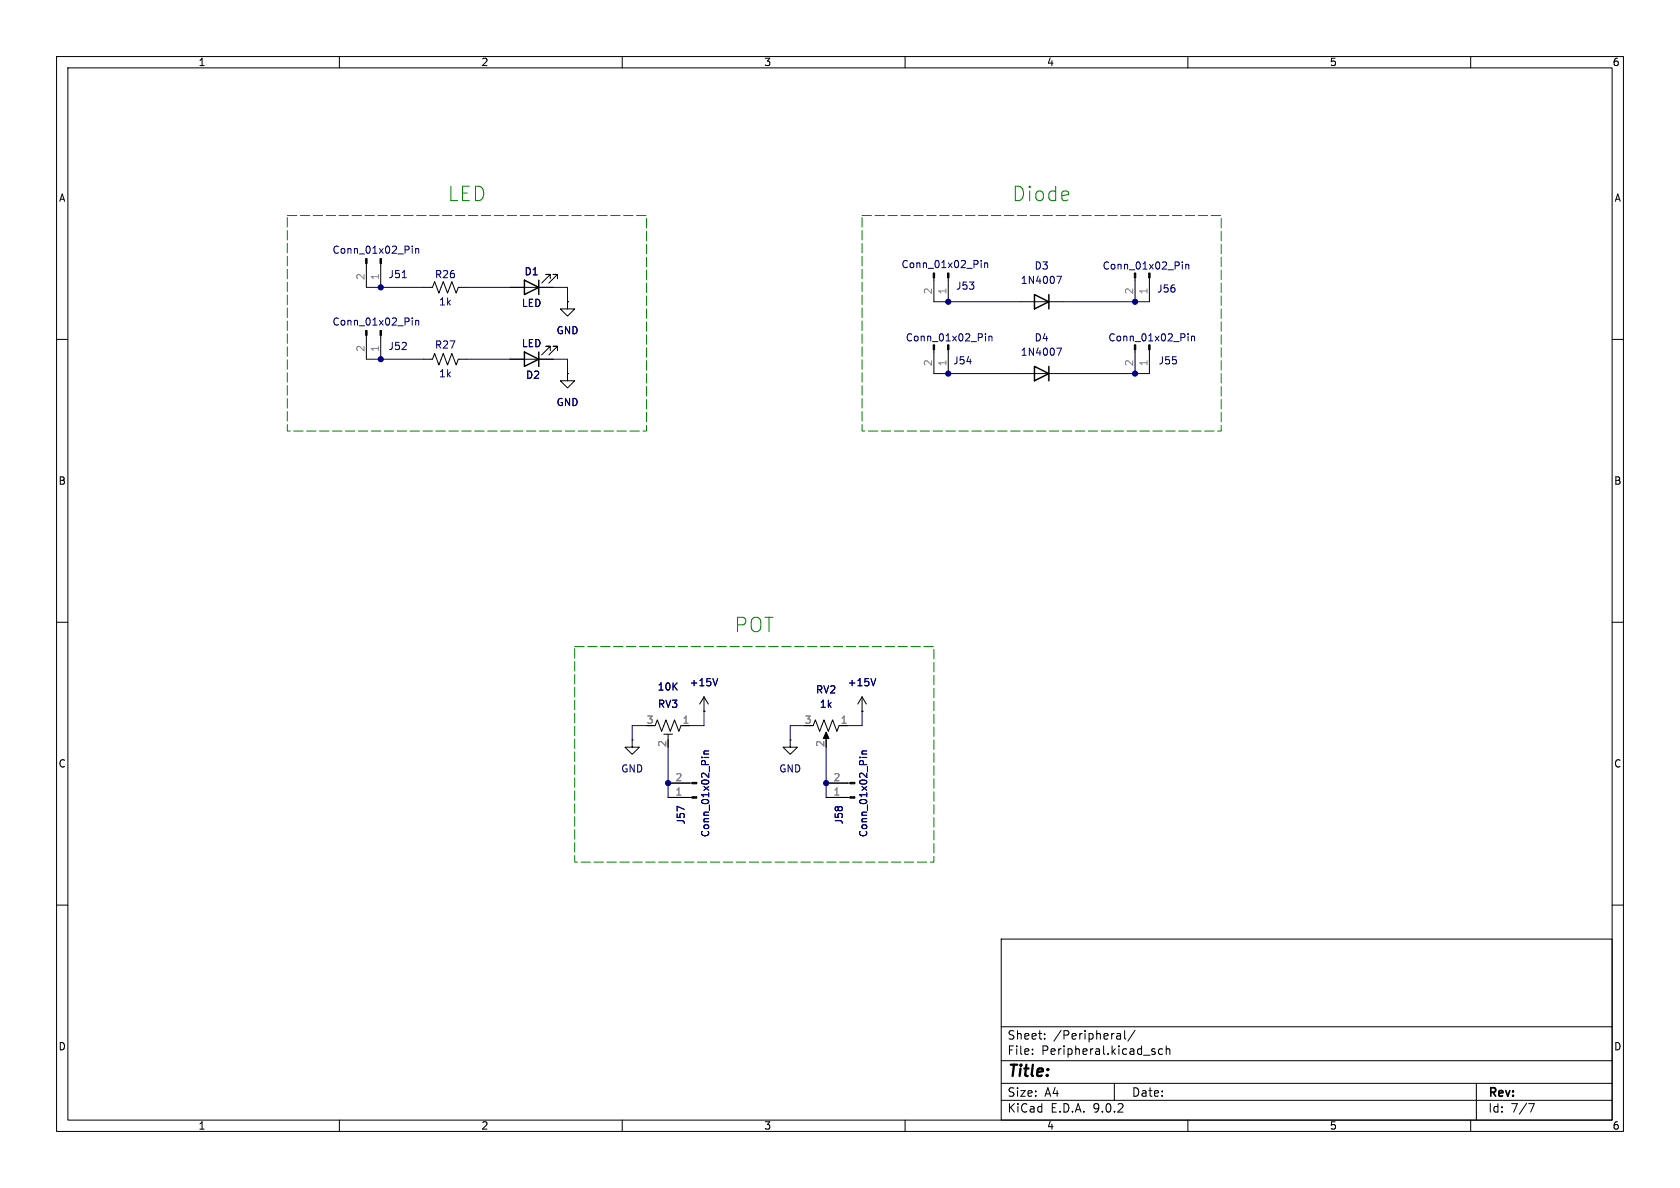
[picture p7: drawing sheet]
<svg xmlns="http://www.w3.org/2000/svg" width="297mm" height="210mm" viewBox="0 0 297 210" stroke-linecap="round" stroke-linejoin="round" font-family="sans-serif">
<g fill="none" stroke="#000" stroke-width=".18">
<path d="M10 10h277v190h-277zM12 12h273v186h-273zM60 10v2M110 10v2M160 10v2M210 10v2M260 10v2M64.8 46.6v4.2M64.8 59.3v4.2M67.3 46.6v4.2M67.3 59.3v4.2M74.9 50.8h1.6l.3-1 .8 2 .8-2 .7 2 .8-2 .7 2 .4-1h1.5"/>
<path d="M90.2 50.8h7.6M97.3 49.3v-.8h-.8h.8l-1.5 1.5M98.6 49.3v-.8h-.8h.8l-1.6 1.5M100.3 53.3v1.3h1.3l-1.3 1.3-1.2-1.3h1.2M100.3 53.3h.1M165.1 49.1v4.2M167.6 49.1v4.2M180.3 53.3h7.7M200.7 49.1v4.2M203.2 49.1v4.2M10 60h2M74.9 63.5h1.6l.3-1 .8 2 .8-2 .7 2 .8-2 .7 2 .4-1h1.5"/>
<path d="M90.2 63.5h7.6M97.3 62v-.8h-.8h.8l-1.5 1.5M98.6 62v-.8h-.8h.8l-1.6 1.5M100.3 66v1.3h1.3l-1.3 1.3-1.2-1.3h1.2M100.3 66h.1M165.1 61.8v4.2M167.6 61.8v4.2M180.3 66h7.7M200.7 61.8v4.2M203.2 61.8v4.2M285 60h2M10 110h2"/>
<path d="M285 110h2M111.8 130.8v1.3h1.2l-1.2 1.3-1.3-1.3h1.3M111.8 130.8h.1M115.6 128.3h.2l.4-1 .8 2 .7-2 .8 2 .8-2 .7 2 .4-1M117.3 129.8h1.6M118.1 129.8v1M118.1 138.4h4.2M120.6 128.3h1.3M124.5 125.7h.1M124.5 123.2l-.8 1.3M124.5 123.2l.7 1.3M124.5 123.2v2.5"/>
<path d="M139.7 130.8v1.3h1.3l-1.3 1.3-1.3-1.3h1.3M139.7 130.8h.1M143.5 128.3h.3l.3-1 .8 2 .8-2 .7 2 .8-2 .8 2 .3-1M146 138.4h4.3M146 129.8v1M148.6 128.3h1.3M152.4 125.7h.1M152.4 123.2l-.8 1.3M152.4 123.2l.8 1.3M152.4 123.2v2.5M118.1 141h4.2M146 141h4.3"/>
<path d="M10 160h2M177 166h108v32h-108zM285 160h2M60 198v2M110 198v2M160 198v2M177 194.5h108M177 191.5h108M177 187.5h108M177 181.5h108M182.5 186.3v.1M182.5 185.5v.1"/>
<path d="M184.7 183.6v.1M184.7 182.8v.1M197 191.5v3M197.6 182.7h.3l.2 .2v.8M198.1 183.6l-.5 .1M198.1 183.1h-.5M198.8 182.2v1.3l.2 .2M200.7 182.1l-1.3 2M204 185.9l.2 .2-.2 .3M204 185.4l.2 .1M205.5 185.5l-.4-.1-.3 .3v.4l.2 .2h.5M206.2 185.5l.2-.1 .3 .1 .1 .9"/>
<path d="M206.2 184.9v1.5M210 198v2M260 198v2M261 191.5v6.5M270.2 195.1h1l-.6 1.5"/>
</g>
<g fill="#000" stroke="#000" stroke-width=".18">
<path d="M64.6 45.7h.3v.9h-.3zM64.6 58.4h.3v.9h-.3zM67.2 45.7h.2v.9h-.2zM67.2 58.4h.2v.9h-.2zM165 48.3h.2v.8h-.2zM167.5 48.3h.3v.8h-.3zM200.5 48.3h.3v.8h-.3zM203.1 48.3h.2v.8h-.2zM165 61h.2v.8h-.2zM167.5 61h.3v.8h-.3zM200.5 61h.3v.8h-.3zM203.1 61h.2v.8h-.2z"/>
<path d="M122.3 138.3h.9v.3h-.9zM146 129.4l.6 1.2h-1.1zM150.3 138.3h.8v.3h-.8zM122.3 140.8h.9v.3h-.9zM150.3 140.8h.8v.3h-.8z"/>
</g>
<g fill="none" stroke="#000084" stroke-width=".18">
<path d="M72.9 43.5v.1M72.9 43.9v.9M72.9 56.2v.1M72.9 56.6v.9M73.5 43.9v.9M73.5 56.6v.9M73.5 44l.2-.1 .3 .1v.8M73.5 56.7l.2-.1 .3 .1v.8M173.5 46v.2M173.5 46.5v.8M174.1 46.5v.8M174.1 46.6l.1-.1h.3l.1 .8"/>
<path d="M174.2 59v.1M174.2 59.4v.9M174.8 59.4v.9M174.8 59.5l.2-.1 .3 .1 .1 .8M186.8 48.8h.9l-.6 1.3M209 46.3v.1M209 46.7v.9M209.6 46.7v.9M209.6 46.8l.2-.1 .3 .1 .1 .8M210 59v.1M210 59.4v.9M210.6 59.5l.2-.1 .3 .1 .1 .8"/>
<path d="M210.6 59.4v.9M186.8 61.5h.9l-.6 1.3M126.9 120l-.4 1.2M154.8 120l-.4 1.2M124 133.9h.1M124.4 133.9h.9M124.4 133.3h.9M125.3 132.7l-.8 .1-.1 .3 .2 .2M152 133.9h.1M152.4 133.9h.8M152.4 133.3h.8M153.2 132.7l-.8 .1v.3l.1 .2"/>
</g>
<path d="M92.7 49.5l2.5 1.3-2.5 1.3zM95.2 49.5v2.6M182.9 52.1l2.5 1.2-2.5 1.3zM185.4 52.1v2.5M92.7 62.2l2.5 1.3-2.5 1.3zM95.2 62.2v2.6M182.9 64.8l2.5 1.2-2.5 1.3zM185.4 64.8v2.5" fill="none" stroke="#000" stroke-width=".25"/>
<g fill="none" stroke="#000080" stroke-width=".18">
<path d="M64.8 50.8h10.1M71.1 49.1h.7M82.5 50.8h7.7M97.8 50.8h2.5v2.5M165.1 53.3h15.2M188 53.3h15.2M64.8 63.5h10.1M82.5 63.5h7.7M97.8 63.5h2.5v2.5M165.1 66h15.2M188 66h15.2M114.3 128.3h-2.5v2.5"/>
<path d="M118.1 132.1v8.9M124.5 125.7v2.6h-2.6M142.2 128.3h-2.5v2.5M146 132.1v8.9M152.4 125.7v2.6h-2.5"/>
</g>
<path d="M50.8 38.1h63.5v38.1h-63.5zM152.4 38.1h63.5v38.1h-63.5zM101.6 114.3h63.5v38.1h-63.5z" fill="none" stroke="#008000" stroke-width=".18" stroke-dasharray="1.7 .6"/>
<g fill="#000080" stroke="#000080" stroke-width=".18">
<circle cx="118.1" cy="138.4" r=".46"/>
<circle cx="67.3" cy="50.8" r=".46"/>
<circle cx="67.3" cy="63.5" r=".46"/>
<circle cx="167.6" cy="53.3" r=".46"/>
<circle cx="167.6" cy="66" r=".46"/>
<circle cx="200.7" cy="66" r=".46"/>
<circle cx="200.7" cy="53.3" r=".46"/>
<circle cx="146" cy="138.4" r=".46"/>
</g>
<g font-size="3.5" fill="#008000">
<text x="79.1" y="35.8">LED</text>
<text x="178.9" y="35.8">Diode</text>
<text x="129.8" y="112">POT</text>
</g>
<text font-size="2.8" x="178" y="190.9">Title:</text>
<g font-size="2.1">
<text x="178" y="184">Sheet:</text>
<text x="186.2" y="184">/Peripheral/</text>
<text x="178" y="186.7">File:</text>
<text x="184.1" y="186.7">Peripheral.kicad_sch</text>
<text x="178" y="196.9">KiCad</text>
<text x="178" y="194.1">Size:</text>
<text x="184.7" y="194.1">A4</text>
<text x="185.7" y="196.9">E.D.A.</text>
<text x="193.3" y="196.9">9.0.2</text>
<text x="200" y="194.1">Date:</text>
<text x="263" y="194.3">Rev:</text>
<text x="263" y="196.9">Id:</text>
<text x="267.1" y="196.9">7/7</text>
</g>
<g font-size="1.8">
<text x="35" y="11.9">1</text>
<text x="85" y="11.9">2</text>
<text x="135" y="11.9">3</text>
<text x="185" y="11.9">4</text>
<text x="235" y="11.9">5</text>
<text x="285" y="11.9">6</text>
<text x="10.3" y="35.9">A</text>
<text x="285.3" y="35.9">A</text>
<text x="10.3" y="85.9">B</text>
<text x="285.3" y="85.9">B</text>
<text x="10.3" y="135.9">C</text>
<text x="285.3" y="135.9">C</text>
<text x="10.3" y="185.9">D</text>
<text x="285.3" y="185.9">D</text>
<text x="35" y="199.9">1</text>
<text x="85" y="199.9">2</text>
<text x="135" y="199.9">3</text>
<text x="185" y="199.9">4</text>
<text x="235" y="199.9">5</text>
<text x="285" y="199.9">6</text>
</g>
<g font-size="1.8" fill="#000084">
<text x="58.7" y="45.1">Conn_01x02_Pin</text>
<text x="159.3" y="47.6">Conn_01x02_Pin</text>
<text x="194.8" y="47.9">Conn_01x02_Pin</text>
<text x="180.4" y="50.4">1N4007</text>
<text x="58.7" y="57.8">Conn_01x02_Pin</text>
<text x="77.5" y="54.2">1k</text>
<text x="92.2" y="54.5">LED</text>
<text x="98.3" y="59.3">GND</text>
<text x="92.2" y="61.6">LED</text>
<text x="160" y="60.6">Conn_01x02_Pin</text>
<text x="180.4" y="63.1">1N4007</text>
<text x="195.8" y="60.6">Conn_01x02_Pin</text>
<text x="77.5" y="66.9">1k</text>
<text x="98.3" y="72">GND</text>
<text x="116.2" y="122.3">10K</text>
<text x="121.8" y="121.5">+15V</text>
<text x="144.8" y="125.3">1k</text>
<text x="149.8" y="121.5">+15V</text>
<text x="109.7" y="136.8">GND</text>
<text x="137.7" y="136.8">GND</text>
<text x="125.6" y="148.1" transform="rotate(-90 125.6 148.1)">Conn_01x02_Pin</text>
<text x="153.5" y="148.1" transform="rotate(-90 153.5 148.1)">Conn_01x02_Pin</text>
</g>
<g font-size="1.8" fill="#000080">
<text x="182.8" y="47.9">D3</text>
<text x="68.6" y="49.4">J51</text>
<text x="76.8" y="49.4">R26</text>
<text x="92.6" y="48.9">D1</text>
<text x="168.9" y="51.4">J53</text>
<text x="204.5" y="51.9">J56</text>
<text x="68.6" y="62.1">J52</text>
<text x="76.8" y="61.8">R27</text>
<text x="168.4" y="64.6">J54</text>
<text x="182.8" y="60.6">D4</text>
<text x="204.7" y="64.6">J55</text>
<text x="92.9" y="67.2">D2</text>
<text x="116.2" y="125.3">RV3</text>
<text x="144.2" y="122.8">RV2</text>
<text x="121.3" y="145.8" transform="rotate(-90 121.3 145.8)">J57</text>
<text x="149.2" y="145.8" transform="rotate(-90 149.2 145.8)">J58</text>
</g>
<g font-size="1.8" fill="#808080">
<text x="64.5" y="49.6" transform="rotate(-90 64.5 49.6)">2</text>
<text x="67.1" y="49.6" transform="rotate(-90 67.1 49.6)">1</text>
<text x="164.8" y="52.1" transform="rotate(-90 164.8 52.1)">2</text>
<text x="167.4" y="52.1" transform="rotate(-90 167.4 52.1)">1</text>
<text x="200.4" y="52.1" transform="rotate(-90 200.4 52.1)">2</text>
<text x="202.9" y="52.1" transform="rotate(-90 202.9 52.1)">1</text>
<text x="64.5" y="62.3" transform="rotate(-90 64.5 62.3)">2</text>
<text x="67.1" y="62.3" transform="rotate(-90 67.1 62.3)">1</text>
<text x="164.8" y="64.8" transform="rotate(-90 164.8 64.8)">2</text>
<text x="167.4" y="64.8" transform="rotate(-90 167.4 64.8)">1</text>
<text x="200.4" y="64.8" transform="rotate(-90 200.4 64.8)">2</text>
<text x="202.9" y="64.8" transform="rotate(-90 202.9 64.8)">1</text>
<text x="114.2" y="128">3</text>
<text x="120.6" y="128">1</text>
<text x="142.2" y="128">3</text>
<text x="148.5" y="128">1</text>
<text x="117.9" y="132.2" transform="rotate(-90 117.9 132.2)">2</text>
<text x="145.8" y="132.2" transform="rotate(-90 145.8 132.2)">2</text>
<text x="119.3" y="140.7">1</text>
<text x="119.3" y="138.2">2</text>
<text x="147.2" y="140.7">1</text>
<text x="147.2" y="138.2">2</text>
</g>
</svg>
